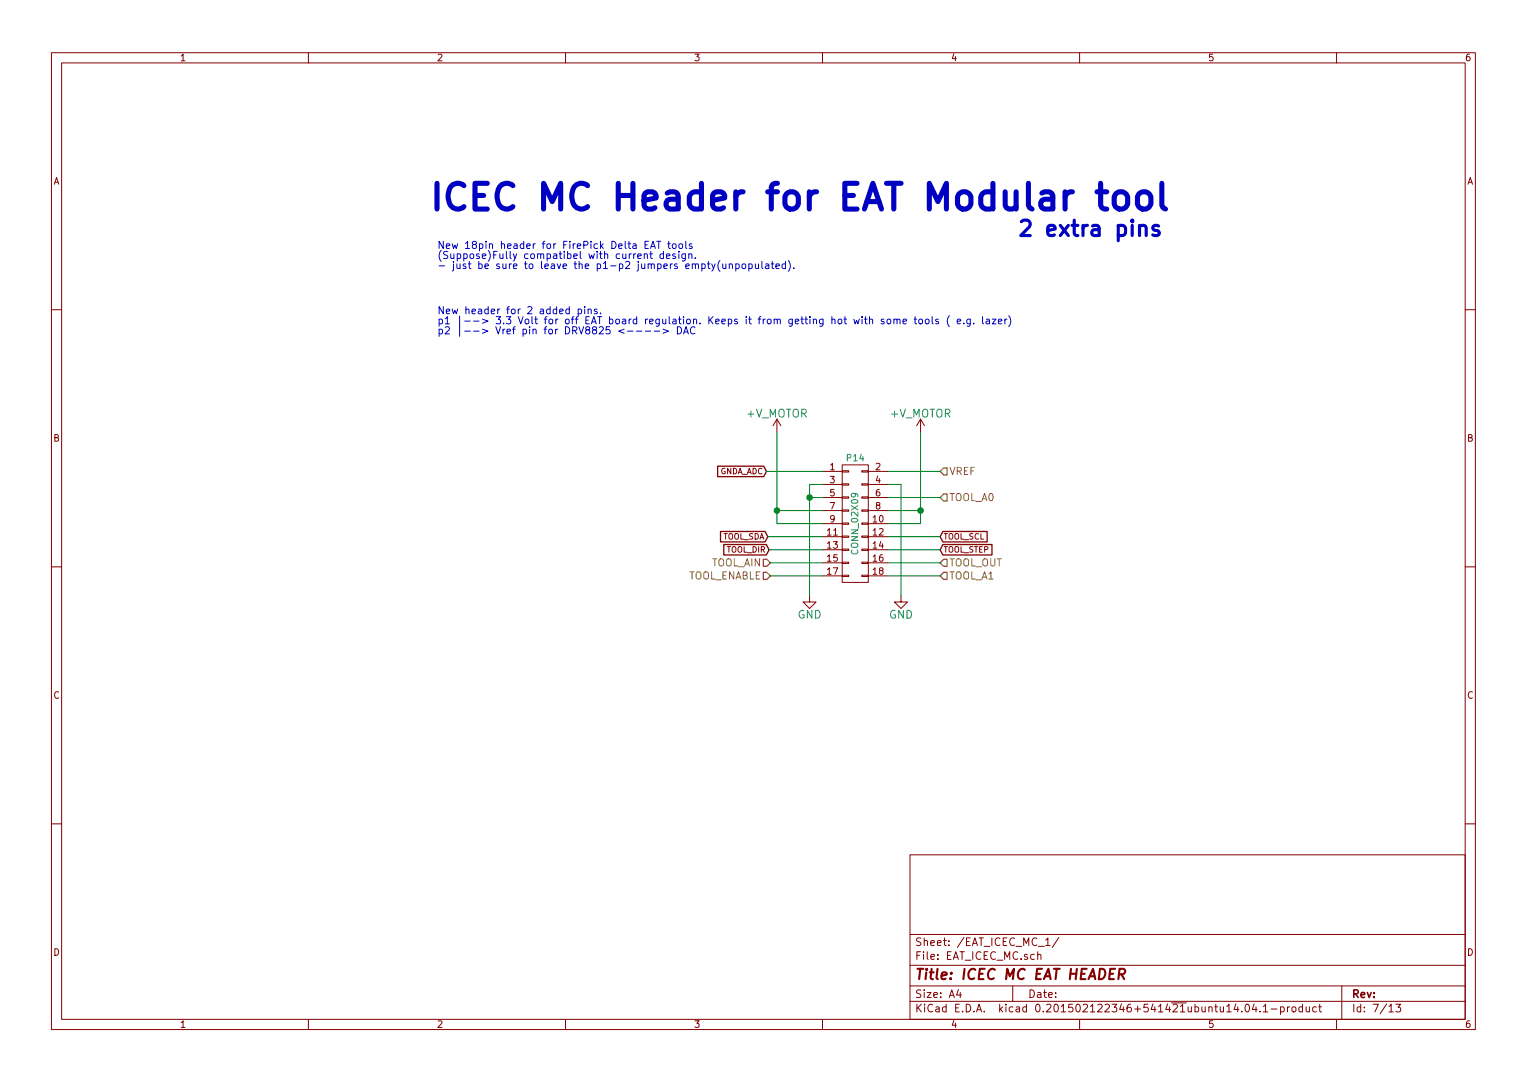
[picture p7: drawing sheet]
EESchema Schematic File Version 2
LIBS:power
LIBS:device
LIBS:transistors
LIBS:conn
LIBS:linear
LIBS:regul
LIBS:74xx
LIBS:cmos4000
LIBS:adc-dac
LIBS:memory
LIBS:xilinx
LIBS:special
LIBS:microcontrollers
LIBS:dsp
LIBS:microchip
LIBS:analog_switches
LIBS:motorola
LIBS:texas
LIBS:intel
LIBS:audio
LIBS:interface
LIBS:digital-audio
LIBS:philips
LIBS:display
LIBS:cypress
LIBS:siliconi
LIBS:opto
LIBS:atmel
LIBS:contrib
LIBS:valves
LIBS:ICEC-MC
LIBS:ICEC-MC-cache
EELAYER 25 0
EELAYER END
$Descr A4 11693 8268
encoding utf-8
Sheet 10 13
Title "ICEC MC EAT HEADER"
Date ""
Rev ""
Comp ""
Comment1 ""
Comment2 ""
Comment3 ""
Comment4 ""
$EndDescr
$Comp
L CONN_02X09 P14
U 1 1
P 6550 4000
AR Path="/54DF58AD/54DF76ED" Ref="P14"  Part="1" 
AR Path="/54E01707/54DF76ED" Ref="P15"  Part="1" 
AR Path="/54E02532/54DF76ED" Ref="P16"  Part="1" 
AR Path="/54E0253A/54DF76ED" Ref="P17"  Part="1" 
F 0 "P17" H 6550 4500 50  0000 C CNN
F 1 "CONN_02X09" V 6550 4000 50  0000 C CNN
F 2 "Socket_Strips:Socket_Strip_Straight_2x09" H 6550 2800 60  0001 C CNN
F 3 "" H 6550 2800 60  0000 C CNN
	1    6550 4000
	1    0    0    -1  
$EndComp
$Comp
L GND #PWR081
U 1 1
P 6900 4550
AR Path="/54DF58AD/54DF7738" Ref="#PWR081"  Part="1" 
AR Path="/54E01707/54DF7738" Ref="#PWR085"  Part="1" 
AR Path="/54E02532/54DF7738" Ref="#PWR089"  Part="1" 
AR Path="/54E0253A/54DF7738" Ref="#PWR093"  Part="1" 
F 0 "#PWR093" H 6900 4300 60  0001 C CNN
F 1 "GND" H 6900 4400 60  0000 C CNN
F 2 "" H 6900 4550 60  0000 C CNN
F 3 "" H 6900 4550 60  0000 C CNN
	1    6900 4550
	1    0    0    -1  
$EndComp
$Comp
L GND #PWR082
U 1 1
P 6200 4550
AR Path="/54DF58AD/54DF774C" Ref="#PWR082"  Part="1" 
AR Path="/54E01707/54DF774C" Ref="#PWR086"  Part="1" 
AR Path="/54E02532/54DF774C" Ref="#PWR090"  Part="1" 
AR Path="/54E0253A/54DF774C" Ref="#PWR094"  Part="1" 
F 0 "#PWR094" H 6200 4300 60  0001 C CNN
F 1 "GND" H 6200 4400 60  0000 C CNN
F 2 "" H 6200 4550 60  0000 C CNN
F 3 "" H 6200 4550 60  0000 C CNN
	1    6200 4550
	1    0    0    -1  
$EndComp
Text HLabel 5900 4300 0    55   Input ~ 0
TOOL_AIN
Text HLabel 5900 4400 0    55   Input ~ 0
TOOL_ENABLE
Text HLabel 7200 4300 2    55   Input ~ 0
TOOL_OUT
Text GLabel 7200 4200 2    43   Input ~ 0
TOOL_STEP
Text GLabel 7200 4100 2    43   Input ~ 0
TOOL_SCL
Text GLabel 5890 4200 0    43   Input ~ 0
TOOL_DIR
Text GLabel 5880 4100 0    43   Input ~ 0
TOOL_SDA
$Comp
L +V_MOTOR #PWR083
U 1 1
P 5950 3300
AR Path="/54DF58AD/54DF793A" Ref="#PWR083"  Part="1" 
AR Path="/54E01707/54DF793A" Ref="#PWR087"  Part="1" 
AR Path="/54E02532/54DF793A" Ref="#PWR091"  Part="1" 
AR Path="/54E0253A/54DF793A" Ref="#PWR095"  Part="1" 
F 0 "#PWR095" H 5950 3150 60  0001 C CNN
F 1 "+V_MOTOR" H 5950 3440 60  0000 C CNN
F 2 "" H 5950 3300 60  0000 C CNN
F 3 "" H 5950 3300 60  0000 C CNN
	1    5950 3300
	1    0    0    -1  
$EndComp
Wire Wire Line
	6900 3700 6900 4550
Wire Wire Line
	6200 3700 6200 4550
Wire Wire Line
	6800 3700 6900 3700
Wire Wire Line
	6300 3700 6200 3700
Wire Wire Line
	6300 3800 6200 3800
Connection ~ 6200 3800
Wire Wire Line
	6300 4400 5900 4400
Wire Wire Line
	6800 4300 7200 4300
Wire Wire Line
	5890 4200 6300 4200
Wire Wire Line
	6300 4100 5880 4100
Wire Wire Line
	6800 4200 7200 4200
Wire Wire Line
	7200 4100 6800 4100
Wire Wire Line
	5950 3300 5950 4000
Wire Wire Line
	5950 4000 6300 4000
Wire Wire Line
	6300 3900 5950 3900
Connection ~ 5950 3900
$Comp
L +V_MOTOR #PWR084
U 1 1
P 7050 3300
AR Path="/54DF58AD/54DF7998" Ref="#PWR084"  Part="1" 
AR Path="/54E01707/54DF7998" Ref="#PWR088"  Part="1" 
AR Path="/54E02532/54DF7998" Ref="#PWR092"  Part="1" 
AR Path="/54E0253A/54DF7998" Ref="#PWR096"  Part="1" 
F 0 "#PWR096" H 7050 3150 60  0001 C CNN
F 1 "+V_MOTOR" H 7050 3440 60  0000 C CNN
F 2 "" H 7050 3300 60  0000 C CNN
F 3 "" H 7050 3300 60  0000 C CNN
	1    7050 3300
	1    0    0    -1  
$EndComp
Text HLabel 7200 3800 2    55   Input ~ 0
TOOL_A0
Text HLabel 7200 4400 2    55   Input ~ 0
TOOL_A1
Wire Wire Line
	6800 4400 7200 4400
Wire Wire Line
	6800 3800 7200 3800
Text HLabel 7200 3600 2    55   Input ~ 0
VREF
Wire Wire Line
	6800 3600 7200 3600
Text Notes 3350 2050 0    55   ~ 0
New 18pin header for FirePick Delta EAT tools \n(Suppose)Fully compatibel with current design. \n- just be sure to leave the p1-p2 jumpers empty(unpopulated). 
Text Notes 3350 2550 0    55   ~ 0
New header for 2 added pins. \np1 |--> 3.3 Volt for off EAT board regulation. Keeps it from getting hot with some tools ( e.g. lazer)\np2 |--> Vref pin for DRV8825 <----> DAC
Wire Wire Line
	5900 4300 6300 4300
Text Notes 3300 1600 0    197  ~ 39
ICEC MC Header for EAT Modular tool
Text Notes 7800 1800 0    118  ~ 24
2 extra pins
Text GLabel 5870 3600 0    43   Input ~ 0
GNDA_ADC
Wire Wire Line
	6300 3600 5870 3600
Wire Wire Line
	6800 4000 7050 4000
Wire Wire Line
	7050 4000 7050 3300
Wire Wire Line
	6800 3900 7050 3900
Connection ~ 7050 3900
$EndSCHEMATC
